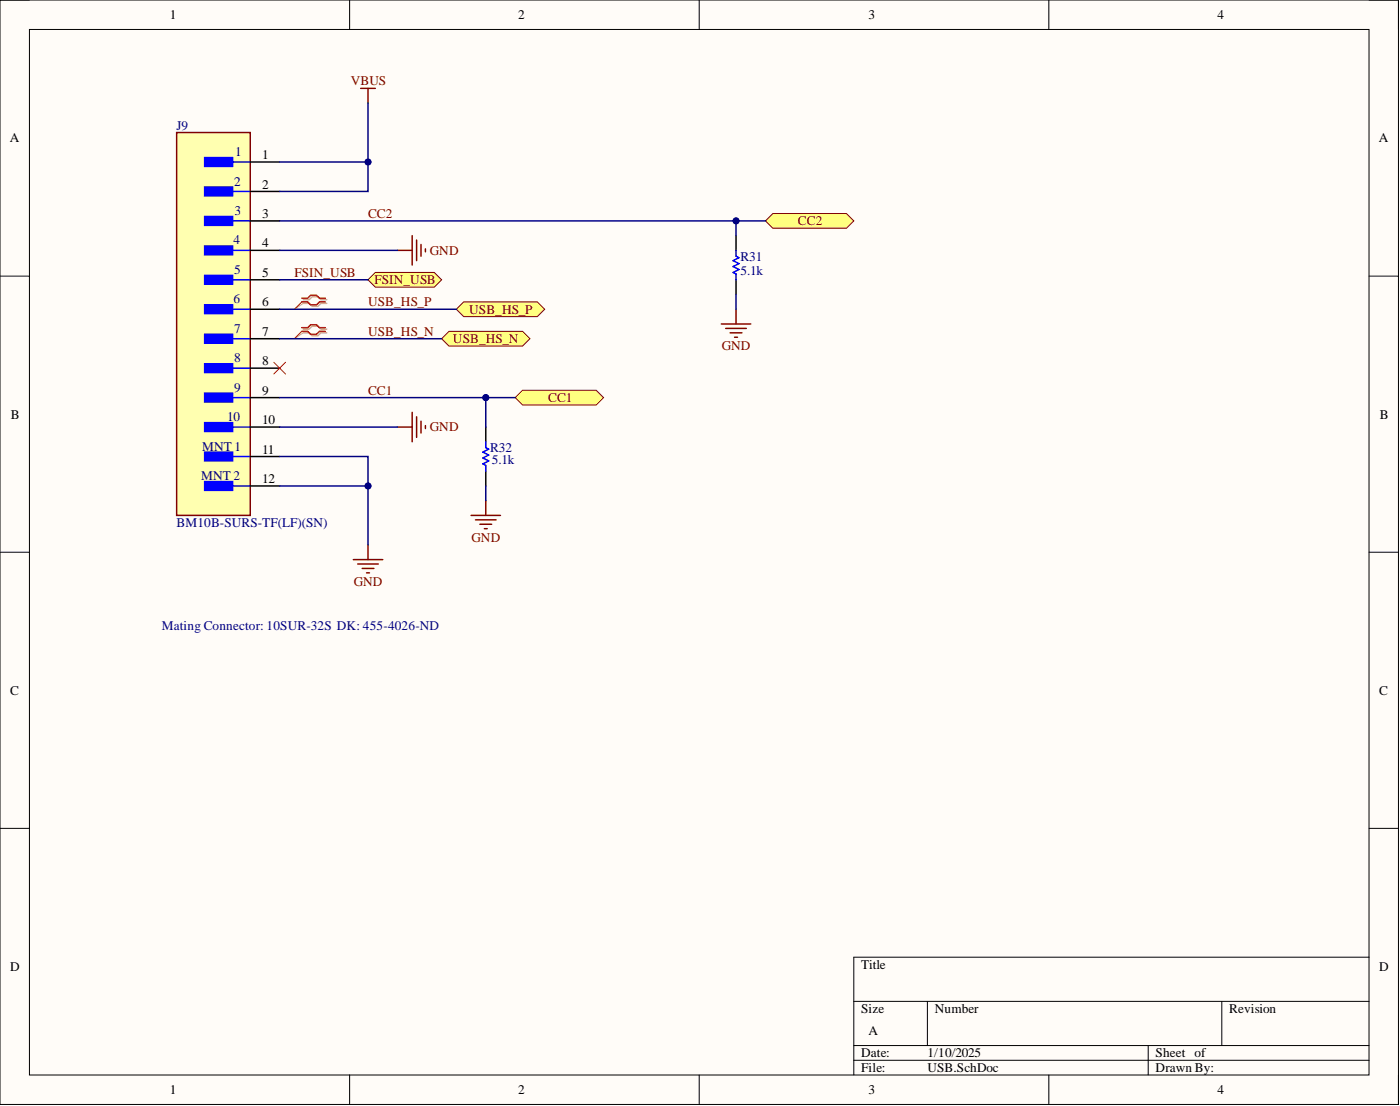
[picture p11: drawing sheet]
<svg xmlns="http://www.w3.org/2000/svg" width="241mm" height="190mm" viewBox="0 0 241 190" stroke-linecap="round" stroke-linejoin="round" font-family="sans-serif">
<path d="M0 0h241v190.2h-241z" fill-rule="evenodd" fill="#fffcf8"/>
<path d="M0 0h241v190.2h-241z" fill="none" stroke="#000" stroke-width=".17"/>
<path d="M5.1 5.1h230.9v180.1h-230.9z" fill-rule="evenodd" fill="#fffcf8"/>
<g fill="none" stroke="#000" stroke-width=".17">
<path d="M0 0h5.1M5.1 5.1h230.9v180.1h-230.9zM60.3 0v5.1M120.5 0v5.1M180.8 0v5.1M236 0h5v5.1M0 47.6h5.1M236 47.6h5M0 95.1h5.1M236 95.1h5M0 142.7h5.1M236 142.7h5"/>
<path d="M147.2 172.5h88.8M159.8 172.5v7.6M210.6 172.5v7.6M236 164.9h-88.8v20.3M60.3 185.2v5M120.5 185.2v5M147.2 180.1h88.8M147.2 182.6h88.8M180.8 185.2v5M197.9 180.1v5.1M241 185.2v5"/>
</g>
<path d="M62.2 15.2h2.5M63.4 15.2v2.6M60.9 96.4h5.1M61.7 97.1h3.5M62.4 97.9h2M63.2 98.7h.5M63.4 93.9v2.5" fill="none" stroke="#800000" stroke-width=".25"/>
<path d="M78.7 53.3l1.2-1.3h12.7l1.3 1.3-1.3 1.2h-12.7z" fill-rule="evenodd" fill="#ffff80"/>
<path d="M78.7 53.3l1.2-1.3h12.7l1.3 1.3-1.3 1.2h-12.7z" fill="none" stroke="#800000" stroke-width=".17"/>
<path d="M76.1 58.3l1.3-1.2h12.7l1.2 1.2-1.2 1.3h-12.7z" fill-rule="evenodd" fill="#ffff80"/>
<path d="M76.1 58.3l1.3-1.2h12.7l1.2 1.2-1.2 1.3h-12.7z" fill="none" stroke="#800000" stroke-width=".17"/>
<path d="M124.3 55.8h5.1M125.1 56.6h3.5M125.8 57.3h2.1M126.6 58.1h.5M126.9 53.3v2.5M81.2 88.8h5.1M82 89.5h3.5M82.7 90.3h2M83.5 91.1h.5M83.7 86.2v2.6" fill="none" stroke="#800000" stroke-width=".25"/>
<path d="M30.4 22.8h12.7v66h-12.7z" fill-rule="evenodd" fill="#ffffb0"/>
<path d="M30.4 22.8h12.7v66h-12.7z" fill="none" stroke="#800000" stroke-width=".25"/>
<path d="M35.3 27.1h4.8v1.6h-4.8z" fill-rule="evenodd" fill="#00f"/>
<path d="M35.3 27.1h4.8v1.6h-4.8zM37.6 27.9h5.5" fill="none" stroke="#00f" stroke-width=".25"/>
<path d="M35.3 32.2h4.8v1.5h-4.8z" fill-rule="evenodd" fill="#00f"/>
<path d="M35.3 32.2h4.8v1.5h-4.8zM37.6 33h5.5" fill="none" stroke="#00f" stroke-width=".25"/>
<path d="M35.3 37.3h4.8v1.5h-4.8z" fill-rule="evenodd" fill="#00f"/>
<path d="M35.3 37.3h4.8v1.5h-4.8zM37.6 38h5.5" fill="none" stroke="#00f" stroke-width=".25"/>
<path d="M35.3 42.4h4.8v1.5h-4.8z" fill-rule="evenodd" fill="#00f"/>
<path d="M35.3 42.4h4.8v1.5h-4.8zM37.6 43.1h5.5" fill="none" stroke="#00f" stroke-width=".25"/>
<path d="M35.3 47.4h4.8v1.6h-4.8z" fill-rule="evenodd" fill="#00f"/>
<path d="M35.3 47.4h4.8v1.6h-4.8zM37.6 48.2h5.5" fill="none" stroke="#00f" stroke-width=".25"/>
<path d="M35.3 52.5h4.8v1.5h-4.8z" fill-rule="evenodd" fill="#00f"/>
<path d="M35.3 52.5h4.8v1.5h-4.8zM37.6 53.3h5.5" fill="none" stroke="#00f" stroke-width=".25"/>
<path d="M35.3 57.6h4.8v1.5h-4.8z" fill-rule="evenodd" fill="#00f"/>
<path d="M35.3 57.6h4.8v1.5h-4.8zM37.6 58.3h5.5" fill="none" stroke="#00f" stroke-width=".25"/>
<path d="M35.3 62.7h4.8v1.5h-4.8z" fill-rule="evenodd" fill="#00f"/>
<path d="M35.3 62.7h4.8v1.5h-4.8zM37.6 63.4h5.5" fill="none" stroke="#00f" stroke-width=".25"/>
<path d="M35.3 67.7h4.8v1.5h-4.8z" fill-rule="evenodd" fill="#00f"/>
<path d="M35.3 67.7h4.8v1.5h-4.8zM37.6 68.5h5.5" fill="none" stroke="#00f" stroke-width=".25"/>
<path d="M35.3 72.8h4.8v1.5h-4.8z" fill-rule="evenodd" fill="#00f"/>
<path d="M35.3 72.8h4.8v1.5h-4.8zM37.6 73.6h5.5" fill="none" stroke="#00f" stroke-width=".25"/>
<path d="M35.3 77.9h4.8v1.5h-4.8z" fill-rule="evenodd" fill="#00f"/>
<path d="M35.3 77.9h4.8v1.5h-4.8zM37.6 78.6h5.5" fill="none" stroke="#00f" stroke-width=".25"/>
<path d="M35.3 82.9h4.8v1.6h-4.8z" fill-rule="evenodd" fill="#00f"/>
<path d="M35.3 82.9h4.8v1.6h-4.8zM37.6 83.7h5.5" fill="none" stroke="#00f" stroke-width=".25"/>
<path d="M43.1 27.9h5.1M43.1 33h5.1M43.1 38h5.1M43.1 43.1h5.1M43.1 48.2h5.1M43.1 53.3h5.1M43.1 58.3h5.1M43.1 63.4h5.1M43.1 68.5h5.1M43.1 73.6h5.1M43.1 78.6h5.1M43.1 83.7h5.1" fill="none" stroke="#000" stroke-width=".25"/>
<path d="M52.3 51.6h1l.5-.5h1l.5 .5h1M52.3 52.3h1l.5 .5h1l.5-.5h1M52.3 56.7h1l.5-.5h1l.5 .5h1M52.3 57.3h1l.5 .5h1l.5-.5h1" fill="none" stroke="#d0a19e" stroke-width=".25"/>
<path d="M52.3 52.3l-1.6 1M52.3 57.3l-1.6 1" fill="none" stroke="#d0a19e" stroke-width=".17"/>
<path d="M52 51.4h1l.5-.5h1l.6 .5h1M52 52h1l.5 .5h1l.6-.5h1M52 56.4h1l.5-.5h1l.6 .5h1M52 57.1h1l.5 .5h1l.6-.5h1" fill="none" stroke="#f00" stroke-width=".25"/>
<path d="M52 52l-1.3 1.3M52 57.1l-1.3 1.2" fill="none" stroke="#f00" stroke-width=".17"/>
<path d="M63.4 48.2l1.3-1.3h10.1l1.3 1.3-1.3 1.3h-10.1z" fill-rule="evenodd" fill="#ffff80"/>
<path d="M63.4 48.2l1.3-1.3h10.1l1.3 1.3-1.3 1.3h-10.1z" fill="none" stroke="#800000" stroke-width=".17"/>
<path d="M68.5 43.1h2.5M71 40.6v5.1M71.8 41.3v3.6M72.6 42.1v2M73.3 42.9v.5M68.5 73.6h2.5M71 71v5.1M71.8 71.8v3.5M72.6 72.5v2.1M73.3 73.3v.5" fill="none" stroke="#800000" stroke-width=".25"/>
<path d="M47.2 62.4l2 2M49.2 62.4l-2 2" fill="none" stroke="#f00" stroke-width=".17"/>
<path d="M88.8 68.5l1.3-1.3h12.7l1.2 1.3-1.2 1.3h-12.7z" fill-rule="evenodd" fill="#ffff80"/>
<path d="M88.8 68.5l1.3-1.3h12.7l1.2 1.3-1.2 1.3h-12.7z" fill="none" stroke="#800000" stroke-width=".17"/>
<path d="M131.9 38l1.3-1.2h12.7l1.3 1.2-1.3 1.3h-12.7z" fill-rule="evenodd" fill="#ffff80"/>
<path d="M131.9 38l1.3-1.2h12.7l1.3 1.2-1.3 1.3h-12.7z" fill="none" stroke="#800000" stroke-width=".17"/>
<path d="M126.9 40.6v2.5M126.9 48.2v2.5M83.7 73.6v2.5M83.7 81.2v2.5" fill="none" stroke="#000" stroke-width=".25"/>
<path d="M126.9 43.1v1l.5 .3-1 .5 1 .5-1 .5 1 .5-1 .5 .5 .3v1M83.7 76.1v1l.5 .3-1 .5 1 .5-1 .5 1 .5-1 .5 .5 .3v1" fill="none" stroke="#00f" stroke-width=".25"/>
<path d="M48.2 38h83.7" fill="none" stroke="#000080" stroke-width=".25"/>
<circle cx="126.9" cy="38" r=".51" fill="#000080"/>
<circle cx="126.9" cy="38" r=".51" fill="none" stroke="#000080" stroke-width=".17"/>
<path d="M63.4 17.8v10.1h-15.2M83.7 83.7v2.5" fill="none" stroke="#000080" stroke-width=".25"/>
<circle cx="63.4" cy="27.9" r=".51" fill="#000080"/>
<circle cx="63.4" cy="27.9" r=".51" fill="none" stroke="#000080" stroke-width=".17"/>
<path d="M63.4 27.9v5.1h-15.2" fill="none" stroke="#000080" stroke-width=".25"/>
<circle cx="63.4" cy="27.9" r=".51" fill="#000080"/>
<circle cx="63.4" cy="27.9" r=".51" fill="none" stroke="#000080" stroke-width=".17"/>
<path d="M48.2 78.6h15.2v15.3" fill="none" stroke="#000080" stroke-width=".25"/>
<circle cx="63.4" cy="83.7" r=".51" fill="#000080"/>
<circle cx="63.4" cy="83.7" r=".51" fill="none" stroke="#000080" stroke-width=".17"/>
<path d="M48.2 83.7h15.2" fill="none" stroke="#000080" stroke-width=".25"/>
<circle cx="63.4" cy="83.7" r=".51" fill="#000080"/>
<circle cx="63.4" cy="83.7" r=".51" fill="none" stroke="#000080" stroke-width=".17"/>
<path d="M48.2 48.2h15.2M48.2 43.1h20.3M48.2 68.5h35.5v5.1" fill="none" stroke="#000080" stroke-width=".25"/>
<circle cx="83.7" cy="68.5" r=".51" fill="#000080"/>
<circle cx="83.7" cy="68.5" r=".51" fill="none" stroke="#000080" stroke-width=".17"/>
<path d="M83.7 68.5h5.1" fill="none" stroke="#000080" stroke-width=".25"/>
<circle cx="83.7" cy="68.5" r=".51" fill="#000080"/>
<circle cx="83.7" cy="68.5" r=".51" fill="none" stroke="#000080" stroke-width=".17"/>
<path d="M126.9 38v2.6M48.2 53.3h30.5M48.2 58.3h27.9M126.9 50.7v2.6M48.2 73.6h20.3" fill="none" stroke="#000080" stroke-width=".25"/>
<circle cx="126.9" cy="38" r=".51" fill="#000080"/>
<circle cx="126.9" cy="38" r=".51" fill="none" stroke="#000080" stroke-width=".17"/>
<g font-size="2.3">
<text x="29.3" y="3.3">1</text>
<text x="89.3" y="3.3">2</text>
<text x="149.7" y="3.3">3</text>
<text x="209.8" y="3.3">4</text>
<text x="1.7" y="24.5">A</text>
<text x="45.2" y="27.4">1</text>
<text x="237.7" y="24.5">A</text>
<text x="45.2" y="32.5">2</text>
<text x="45.2" y="37.5">3</text>
<text x="45.2" y="42.6">4</text>
<text x="45.2" y="47.7">5</text>
<text x="45.2" y="52.8">6</text>
<text x="45.2" y="57.8">7</text>
<text x="45.2" y="62.9">8</text>
<text x="45.2" y="68">9</text>
<text x="1.9" y="72.1">B</text>
<text x="45.2" y="73.1">10</text>
<text x="237.8" y="72.1">B</text>
<text x="45.2" y="78.1">11</text>
<text x="45.2" y="83.2">12</text>
<text x="1.8" y="119.6">C</text>
<text x="237.7" y="119.6">C</text>
<text x="1.8" y="167.2">D</text>
<text x="148.4" y="166.9">Title</text>
<text x="237.7" y="167.2">D</text>
<text x="148.4" y="174.5">Size</text>
<text x="149.7" y="178.3">A</text>
<text x="161.1" y="174.5">Number</text>
<text x="211.9" y="174.5">Revision</text>
<text x="148.4" y="182.1">Date:</text>
<text x="148.4" y="184.7">File:</text>
<text x="159.8" y="182.1">1/10/2025</text>
<text x="159.8" y="184.7">USB.SchDoc</text>
<text x="199.2" y="182.1">Sheet of</text>
<text x="199.2" y="184.7">Drawn By:</text>
<text x="29.3" y="188.5">1</text>
<text x="89.3" y="188.5">2</text>
<text x="149.7" y="188.5">3</text>
<text x="209.8" y="188.5">4</text>
</g>
<g font-size="2.3" fill="#800000">
<text x="60.5" y="14.7">VBUS</text>
<text x="63.4" y="37.5">CC2</text>
<text x="137.5" y="38.8">CC2</text>
<text x="50.7" y="47.7">FSIN_USB</text>
<text x="74.1" y="43.9">GND</text>
<text x="63.4" y="52.8">USB_HS_P</text>
<text x="64.5" y="49">FSIN_USB</text>
<text x="63.4" y="57.8">USB_HS_N</text>
<text x="78.1" y="59.1">USB_HS_N</text>
<text x="80.9" y="54">USB_HS_P</text>
<text x="124.4" y="60.4">GND</text>
<text x="63.4" y="68">CC1</text>
<text x="94.5" y="69.2">CC1</text>
<text x="74.1" y="74.3">GND</text>
<text x="81.3" y="93.3">GND</text>
<text x="61" y="101">GND</text>
</g>
<g font-size="2.3" fill="#000080">
<text x="30.4" y="22.3">J9</text>
<text x="40.5" y="26.9">1</text>
<text x="40.3" y="32">2</text>
<text x="40.4" y="37">3</text>
<text x="40.3" y="42.1">4</text>
<text x="40.3" y="47.2">5</text>
<text x="127.6" y="44.9">R31</text>
<text x="127.6" y="47.4">5.1k</text>
<text x="40.3" y="52.3">6</text>
<text x="40.3" y="57.3">7</text>
<text x="40.3" y="62.4">8</text>
<text x="40.3" y="67.5">9</text>
<text x="34.8" y="77.6">MNT 1</text>
<text x="39.2" y="72.5">10</text>
<text x="84.5" y="77.9">R32</text>
<text x="34.7" y="82.7">MNT 2</text>
<text x="84.7" y="79.9">5.1k</text>
<text x="30.4" y="90.8">BM10B-SURS-TF(LF)(SN)</text>
<text x="27.9" y="108.6">Mating Connector: 10SUR-32S DK: 455-4026-ND</text>
</g>
</svg>
